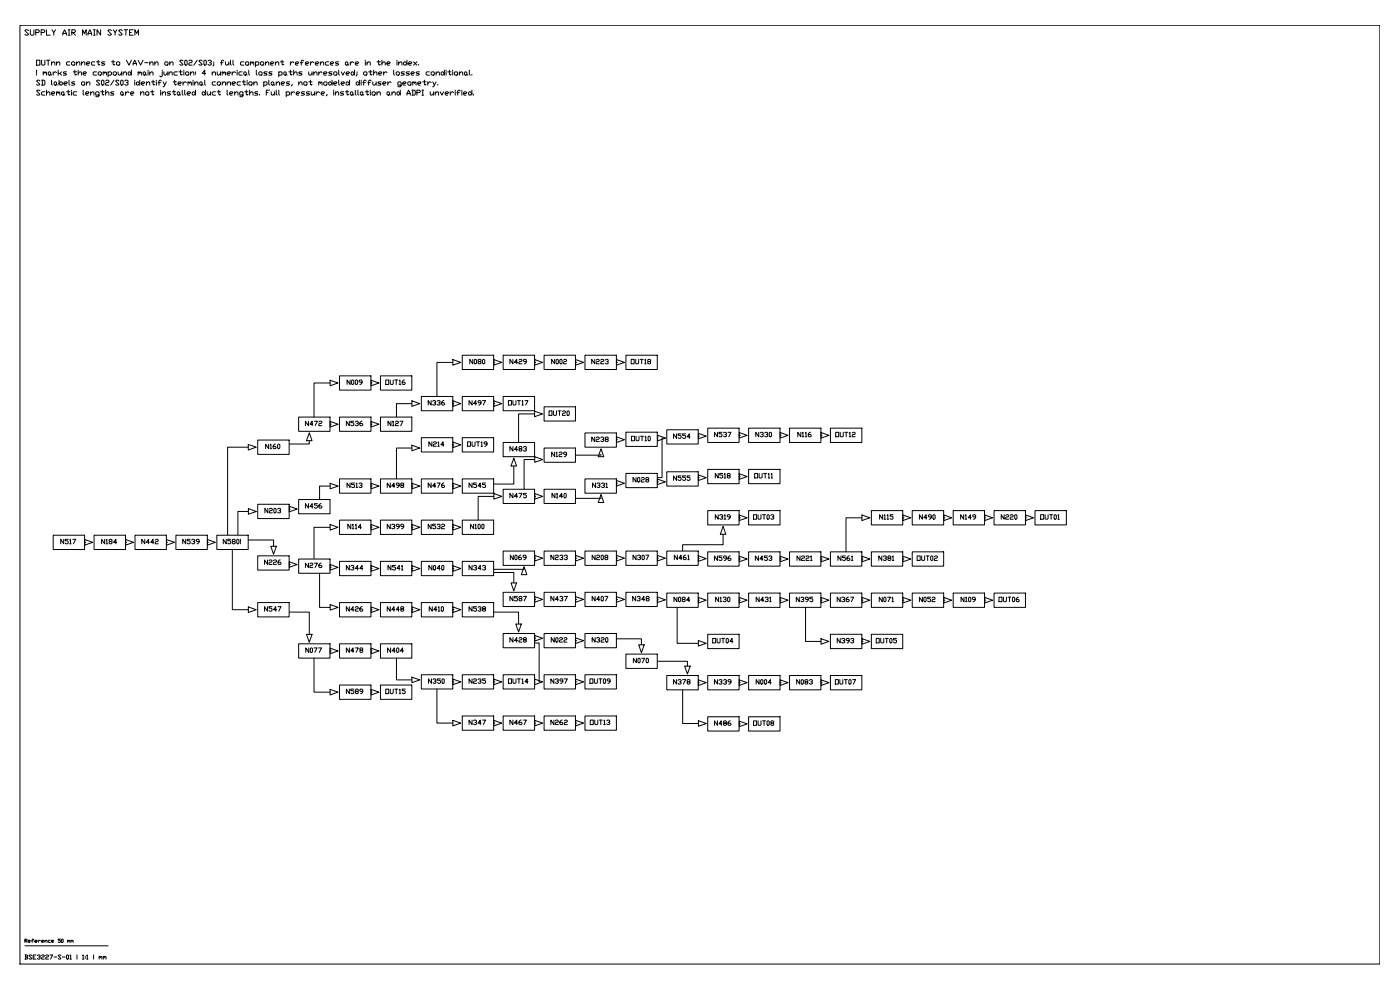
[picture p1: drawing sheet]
<svg xmlns="http://www.w3.org/2000/svg" width="841mm" height="594mm" viewBox="0 0 841 594" stroke-linecap="round" stroke-linejoin="round" font-family="sans-serif">
<!-- layer: TOPOLOGY -->
<g fill="none" stroke="#000" stroke-width=".6">
<path d="M272 218h-8a1.2 1.2 0 0 0-1 0 1.2 1.2 0 0 0-1 1v19M272 216l5 2-5 1zM278 213h19v9h-19zM297 216l4 2-4 1zM297 218h.1M302 213h19v9h-19zM321 216l5 2-5 1zM321 218h1M327 213h19v9h-19zM346 216l5 2-5 1zM346 218h.1M351 213h19v9h-19z"/>
<path d="M370 216l5 2-5 1zM370 218h1M376 213h19v9h-19zM198 230h-8a1.3 1.3 0 0 0-1 0 1.3 1.3 0 0 0 0 2v19M198 228l5 2-5 2zM204 226h19v8h-19zM223 228l5 2-5 2zM223 230h1M229 226h18v8h-18zM253 238h19v9h-19zM278 238h19v9h-19zM302 238h19v9h-19z"/>
<path d="M179 251h19v8h-19zM186 260l1 5h-3zM198 253l5 2-5 2zM198 255h1M204 251h19v8h-19zM223 253l5 2-5 2zM223 255h1M229 251h18v8h-18zM247 242h-9v8M247 241l5 1-5 2zM272 241l5 1-5 2zM272 242h1"/>
<path d="M297 241l4 1-4 2zM297 242h.1M321 249h-8a1.3 1.3 0 0 0-1 0 1.3 1.3 0 0 0 0 1v16M321 247l5 2-5 1zM327 244h19v9h-19zM376 260h19v8h-19zM401 258h18v9h-18zM425 257h19v9h-19zM444 260l5 2-5 1zM450 257h19v9h-19zM469 260l4 2-4 1zM474 257h19v9h-19z"/>
<path d="M493 260l5 2-5 1zM499 257h19v9h-19zM149 269h-12v52M149 267l5 2-5 1zM155 264h19v9h-19zM186 265a1.1 1.1 0 0 1 0 2 1.1 1.1 0 0 1-2 0h-10M247 269h-9v19M247 267l5 2-5 2zM253 263h19v8h-19zM272 266l5 1-5 2zM272 267h1M278 263h19v8h-19z"/>
<path d="M302 266h19v8h-19zM309 280v9a1.3 1.3 0 0 1 0 2 1.3 1.3 0 0 1-2 0h-10M309 275l1 5h-3zM321 276h-6v18M321 274l5 2-5 2zM327 269h19v9h-19zM351 260h19v9h-19zM361 273h-15M361 270l2 4h-4zM370 262l5 2-5 2zM370 264h1M395 262l5 1-5 2z"/>
<path d="M398 263v24h-3M420 260l4 2-4 2zM420 262h.1M444 262h1M469 262h.1M493 262h1M198 292h-5a1.1 1.1 0 0 0-1 0 1.1 1.1 0 0 0 0 2v6M198 290l5 2-5 2zM204 288h19v8h-19zM223 290l5 2-5 2zM223 292h1M229 288h18v8h-18z"/>
<path d="M247 290l5 2-5 2zM248 292h.1M253 288h19v8h-19zM272 290l5 2-5 2zM272 292h1M278 288h19v8h-19zM297 298h-10v14M297 296l4 2-4 2zM302 294h19v8h-19zM321 296l5 2-5 2zM321 298h1M327 294h19v8h-19z"/>
<path d="M351 288h19v8h-19zM361 299h-15M361 297l2 5h-4zM370 289l5 1-5 2zM370 290h1M376 284h19v9h-19zM395 288l5 1-5 2zM395 289h1M401 283h18v9h-18zM420 285l4 2-4 2zM420 287h.1M425 282h19v9h-19z"/>
<path d="M444 285l5 1-5 2zM444 286h1M450 282h19v9h-19zM149 307h-6v14M149 306l5 1-5 2zM155 303h19v9h-19zM174 304l5 2-5 1zM174 306h.1M179 300h19v9h-19zM198 317h-9v19M198 315l5 2-5 1zM204 312h19v9h-19z"/>
<path d="M223 315l5 2-5 1zM223 317h1M229 312h18v9h-18zM247 315l5 2-5 1zM248 317h.1M253 312h19v9h-19zM272 315l5 2-5 1zM272 317h1M278 312h19v9h-19zM425 307h19v8h-19zM434 316l2 5h-3zM444 309l5 2-5 2z"/>
<path d="M444 311h1M450 307h19v8h-19zM518 311h-10v20M518 309l5 2-5 2zM523 307h19v8h-19zM542 309l5 2-5 2zM542 311h1M548 307h19v8h-19zM567 309l5 2-5 2zM567 311h1M573 307h18v8h-18zM592 309l4 2-4 2z"/>
<path d="M592 311h.1M597 307h19v8h-19zM616 309l5 2-5 2zM616 311h1M622 307h19v8h-19zM32 321h19v9h-19zM51 324l5 2-5 1zM51 326h1M57 321h18v9h-18zM75 324l5 2-5 1zM76 326h.1M81 321h19v9h-19z"/>
<path d="M100 324l5 2-5 1zM100 326h1M106 321h19v9h-19zM125 324l4 2-4 1zM125 326h.1M140 330v35a1 1 0 0 0 0 1 1 1 0 0 0 1 0h8M149 324h15v4M155 334h19v8h-19zM163 328h3l-2 5zM174 337l5 2-5 2zM174 339h.1M179 336h19v8h-19z"/>
<path d="M198 339l5 2-5 1zM204 337h19v9h-19zM223 340l5 2-5 1zM229 337h18v9h-18zM247 340l5 2-5 1zM253 337h19v9h-19zM272 340l5 2-5 1zM278 337h19v9h-19zM302 331h19v9h-19zM321 334l5 1-5 2zM321 335h1M327 331h19v9h-19z"/>
<path d="M346 334l5 1-5 2zM346 335h.1M351 331h19v9h-19zM370 334l5 1-5 2zM370 335h1M376 331h19v9h-19zM395 334l5 1-5 2zM395 335h1M401 331h18v9h-18zM420 334l4 2-4 1zM420 336h.1M425 331h19v9h-19z"/>
<path d="M434 321v5a1.1 1.1 0 0 1 0 1 1.1 1.1 0 0 1-1 0h-22a.9 .9 0 0 0-1 0 .9 .9 0 0 0 0 1v3M444 334l5 2-5 1zM444 336h1M450 331h19v9h-19zM469 334l4 2-4 1zM469 336h.1M474 331h19v9h-19zM493 334l5 2-5 1zM493 336h1M499 331h19v9h-19zM518 334l5 2-5 1zM518 336h.1"/>
<path d="M523 331h19v9h-19zM542 334l5 2-5 1zM542 336h1M548 331h19v9h-19zM192 344v21h6M198 341h1M223 342h1M248 342h.1M272 342h1M297 344h10a1.1 1.1 0 0 1 2 0 1.1 1.1 0 0 1 0 1v5M302 356h19v8h-19zM307 350h3l-1 5z"/>
<path d="M315 342h-18M315 340l2 5h-4zM321 358l5 2-5 2zM327 356h19v8h-19zM346 358l5 2-5 2zM351 356h19v8h-19zM370 358l5 2-5 2zM376 356h19v8h-19zM395 359l5 1-5 2zM401 356h18v9h-18zM420 359l4 2-4 1zM425 356h19v9h-19z"/>
<path d="M444 359l5 2-5 1zM450 356h19v9h-19zM469 359l4 2-4 1zM474 356h19v9h-19zM493 359l5 2-5 1zM499 356h19v9h-19zM518 359l5 2-5 1zM523 356h19v9h-19zM542 359l5 2-5 1zM548 356h19v9h-19zM567 359l5 2-5 1zM573 356h18v9h-18z"/>
<path d="M592 359l4 2-4 1zM597 356h19v9h-19zM149 365l5 1-5 2zM155 362h19v9h-19zM174 368h10a1.2 1.2 0 0 1 2 0 1.2 1.2 0 0 1 0 1v12M198 363l5 2-5 1zM204 362h19v9h-19zM223 365l5 1-5 2zM223 366h1M229 362h18v9h-18zM247 365l5 1-5 2zM248 366h.1"/>
<path d="M253 362h19v9h-19zM272 365l5 1-5 2zM272 366h1M278 362h19v9h-19zM297 368h13a1.1 1.1 0 0 1 2 0 1.1 1.1 0 0 1 0 1v6M310 375h3l-1 5zM321 360h1M346 360h.1M370 360h1M395 360h1M407 365v21h13M420 361h.1"/>
<path d="M444 361h1M469 361h.1M484 365v20h9M493 361h1M518 361h.1M542 361h1M567 361h1M592 361h.1M179 387h19v8h-19zM184 381h3l-1 5zM189 395v19a1.3 1.3 0 0 0 0 2 1.3 1.3 0 0 0 1 0h8M198 389l5 2-5 2z"/>
<path d="M198 391h1M204 387h19v8h-19zM223 389l5 2-5 2zM223 391h1M229 387h18v8h-18zM238 395v12a1.2 1.2 0 0 0 0 1 1.2 1.2 0 0 0 2 0h7M302 381h19v8h-19zM321 382l5 1-5 2zM321 383h1M321 386h2a.9 .9 0 0 1 1 1 .9 .9 0 0 1 0 1v22M327 381h19v8h-19zM346 383l5 2-5 2z"/>
<path d="M346 385h.1M351 381h19v8h-19zM370 384h15v3M376 393h19v9h-19zM384 387h3l-2 5zM395 397h18v3M420 385l4 1-4 2zM425 381h19v9h-19zM493 384l5 1-5 2zM499 381h19v9h-19zM518 384l5 1-5 2zM518 385h.1"/>
<path d="M523 381h19v9h-19zM198 414l5 2-5 1zM204 411h19v9h-19zM223 414l5 2-5 1zM223 416h1M229 411h18v9h-18zM247 407l5 1-5 2zM253 405h19v9h-19zM262 414v19a1.2 1.2 0 0 0 1 1 1.2 1.2 0 0 0 1 0h8M272 408l5 2-5 1zM272 410h1M278 405h19v9h-19z"/>
<path d="M297 408l4 2-4 1zM297 410h.1M302 405h19v9h-19zM321 408l5 2-5 1zM327 405h19v9h-19zM346 408l5 2-5 1zM346 410h.1M351 405h19v9h-19zM401 406h18v8h-18zM410 415v18a1.2 1.2 0 0 0 0 2 1.2 1.2 0 0 0 2 0h8M411 400h4l-2 5zM420 408l4 2-4 2z"/>
<path d="M420 410h.1M425 406h19v8h-19zM444 408l5 2-5 2zM444 410h1M450 406h19v8h-19zM469 408l4 2-4 2zM469 410h.1M474 406h19v8h-19zM493 408l5 2-5 2zM493 410h1M499 406h19v8h-19zM272 433l5 1-5 2z"/>
<path d="M278 430h19v9h-19zM297 433l4 1-4 2zM297 434h.1M302 430h19v9h-19zM321 433l5 1-5 2zM321 434h1M327 430h19v9h-19zM346 433l5 1-5 2zM346 434h.1M351 430h19v9h-19zM420 433l4 2-4 1zM425 431h19v8h-19z"/>
<path d="M444 433l5 2-5 2zM444 435h1M450 431h19v8h-19z"/>
</g>
<!-- layer: GAPS -->
<path d="M130 321h19v9h-19z" fill="none" stroke="#000" stroke-width=".6"/>
<!-- layer: BSA_DOC_FRAME -->
<path d="M12 15h817v564h-817z" fill="none" stroke="#000" stroke-width=".6"/>
<!-- layer: BSA_DOC_REFERENCE -->
<path d="M15 568h50" fill="none" stroke="#000" stroke-width=".6"/>
<g font-size="7.5">
<text x="21" y="41">OUTnn connects to VAV-nn on S02/S03; full component references are in the index.</text>
<text x="21" y="47">! marks the compound main junction: 4 numerical loss paths unresolved; other losses conditional.</text>
<text x="21" y="53">SD labels on S02/S03 identify terminal connection planes, not modeled diffuser geometry.</text>
<text x="21" y="59">Schematic lengths are not installed duct lengths. Full pressure, installation and ADPI unverified.</text>
</g>
<text font-size="6.6" x="14" y="22">SUPPLY AIR MAIN SYSTEM</text>
<g font-size="6.2">
<text x="281" y="220">N080</text>
<text x="305" y="220">N429</text>
<text x="330" y="220">N002</text>
<text x="354" y="220">N223</text>
<text x="378" y="220">OUT18</text>
<text x="207" y="232">N009</text>
<text x="230" y="232">OUT16</text>
<text x="328" y="251">OUT20</text>
<text x="378" y="266">OUT10</text>
<text x="403" y="265">N554</text>
<text x="305" y="272">N483</text>
<text x="330" y="276">N129</text>
<text x="207" y="294">N513</text>
<text x="231" y="294">N498</text>
<text x="256" y="294">N476</text>
<text x="280" y="294">N545</text>
<text x="355" y="294">N331</text>
<text x="158" y="309">N203</text>
<text x="182" y="307">N456</text>
<text x="429" y="313">N319</text>
<text x="452" y="313">OUT03</text>
<text x="527" y="313">N115</text>
<text x="551" y="313">N490</text>
<text x="576" y="313">N149</text>
<text x="600" y="313">N220</text>
<text x="624" y="313">OUT01</text>
<text x="208" y="319">N114</text>
<text x="231" y="319">N399</text>
<text x="256" y="319">N532</text>
<text x="282" y="319">N100</text>
<text x="428" y="338">N596</text>
<text x="453" y="338">N453</text>
<text x="478" y="338">N221</text>
<text x="502" y="338">N561</text>
<text x="527" y="338">N381</text>
<text x="550" y="338">OUT02</text>
<text x="182" y="342">N276</text>
<text x="207" y="344">N344</text>
<text x="232" y="344">N541</text>
<text x="256" y="344">N040</text>
<text x="280" y="344">N343</text>
<text x="305" y="362">N587</text>
<text x="330" y="362">N437</text>
<text x="355" y="362">N407</text>
<text x="379" y="362">N348</text>
<text x="404" y="363">N084</text>
<text x="429" y="363">N130</text>
<text x="453" y="363">N431</text>
<text x="477" y="363">N395</text>
<text x="502" y="363">N367</text>
<text x="527" y="363">N071</text>
<text x="551" y="363">N052</text>
<text x="576" y="363">N109</text>
<text x="599" y="363">OUT06</text>
<text x="158" y="368">N547</text>
<text x="207" y="368">N426</text>
<text x="231" y="368">N448</text>
<text x="256" y="368">N410</text>
<text x="280" y="368">N538</text>
<text x="305" y="387">N428</text>
<text x="330" y="387">N022</text>
<text x="355" y="387">N320</text>
<text x="427" y="387">OUT04</text>
<text x="502" y="387">N393</text>
<text x="525" y="387">OUT05</text>
<text x="379" y="399">N070</text>
<text x="256" y="412">N350</text>
<text x="280" y="412">N235</text>
<text x="304" y="412">OUT14</text>
<text x="330" y="412">N397</text>
<text x="353" y="412">OUT09</text>
<text x="207" y="418">N589</text>
<text x="230" y="418">OUT15</text>
<text x="428" y="437">N486</text>
<text x="452" y="437">OUT08</text>
</g>
<g font-size="5.7">
<text x="256" y="244">N336</text>
<text x="280" y="244">N497</text>
<text x="304" y="244">OUT17</text>
<text x="182" y="257">N472</text>
<text x="207" y="257">N536</text>
<text x="232" y="257">N127</text>
<text x="428" y="264">N537</text>
<text x="453" y="264">N330</text>
<text x="478" y="264">N116</text>
<text x="501" y="264">OUT12</text>
<text x="256" y="269">N214</text>
<text x="280" y="269">OUT19</text>
<text x="354" y="266">N238</text>
<text x="158" y="271">N160</text>
<text x="379" y="291">N028</text>
<text x="403" y="290">N555</text>
<text x="429" y="288">N518</text>
<text x="452" y="288">OUT11</text>
<text x="305" y="300">N475</text>
<text x="330" y="300">N140</text>
<text x="35" y="328">N517</text>
<text x="60" y="328">N184</text>
<text x="84" y="328">N442</text>
<text x="109" y="328">N539</text>
<text x="133" y="328">N580!</text>
<text x="158" y="340">N226</text>
<text x="306" y="337">N069</text>
<text x="330" y="337">N233</text>
<text x="355" y="337">N208</text>
<text x="379" y="337">N307</text>
<text x="404" y="337">N461</text>
<text x="182" y="393">N077</text>
<text x="207" y="393">N478</text>
<text x="232" y="393">N404</text>
<text x="403" y="412">N378</text>
<text x="428" y="412">N339</text>
<text x="453" y="412">N004</text>
<text x="477" y="412">N083</text>
<text x="501" y="412">OUT07</text>
<text x="280" y="436">N347</text>
<text x="305" y="436">N467</text>
<text x="330" y="436">N262</text>
<text x="353" y="436">OUT13</text>
<text x="14" y="577">BSE3227-S-01 | 1:1 | mm</text>
</g>
<text font-size="4.9" x="14" y="567">Reference 50 mm</text>
</svg>
